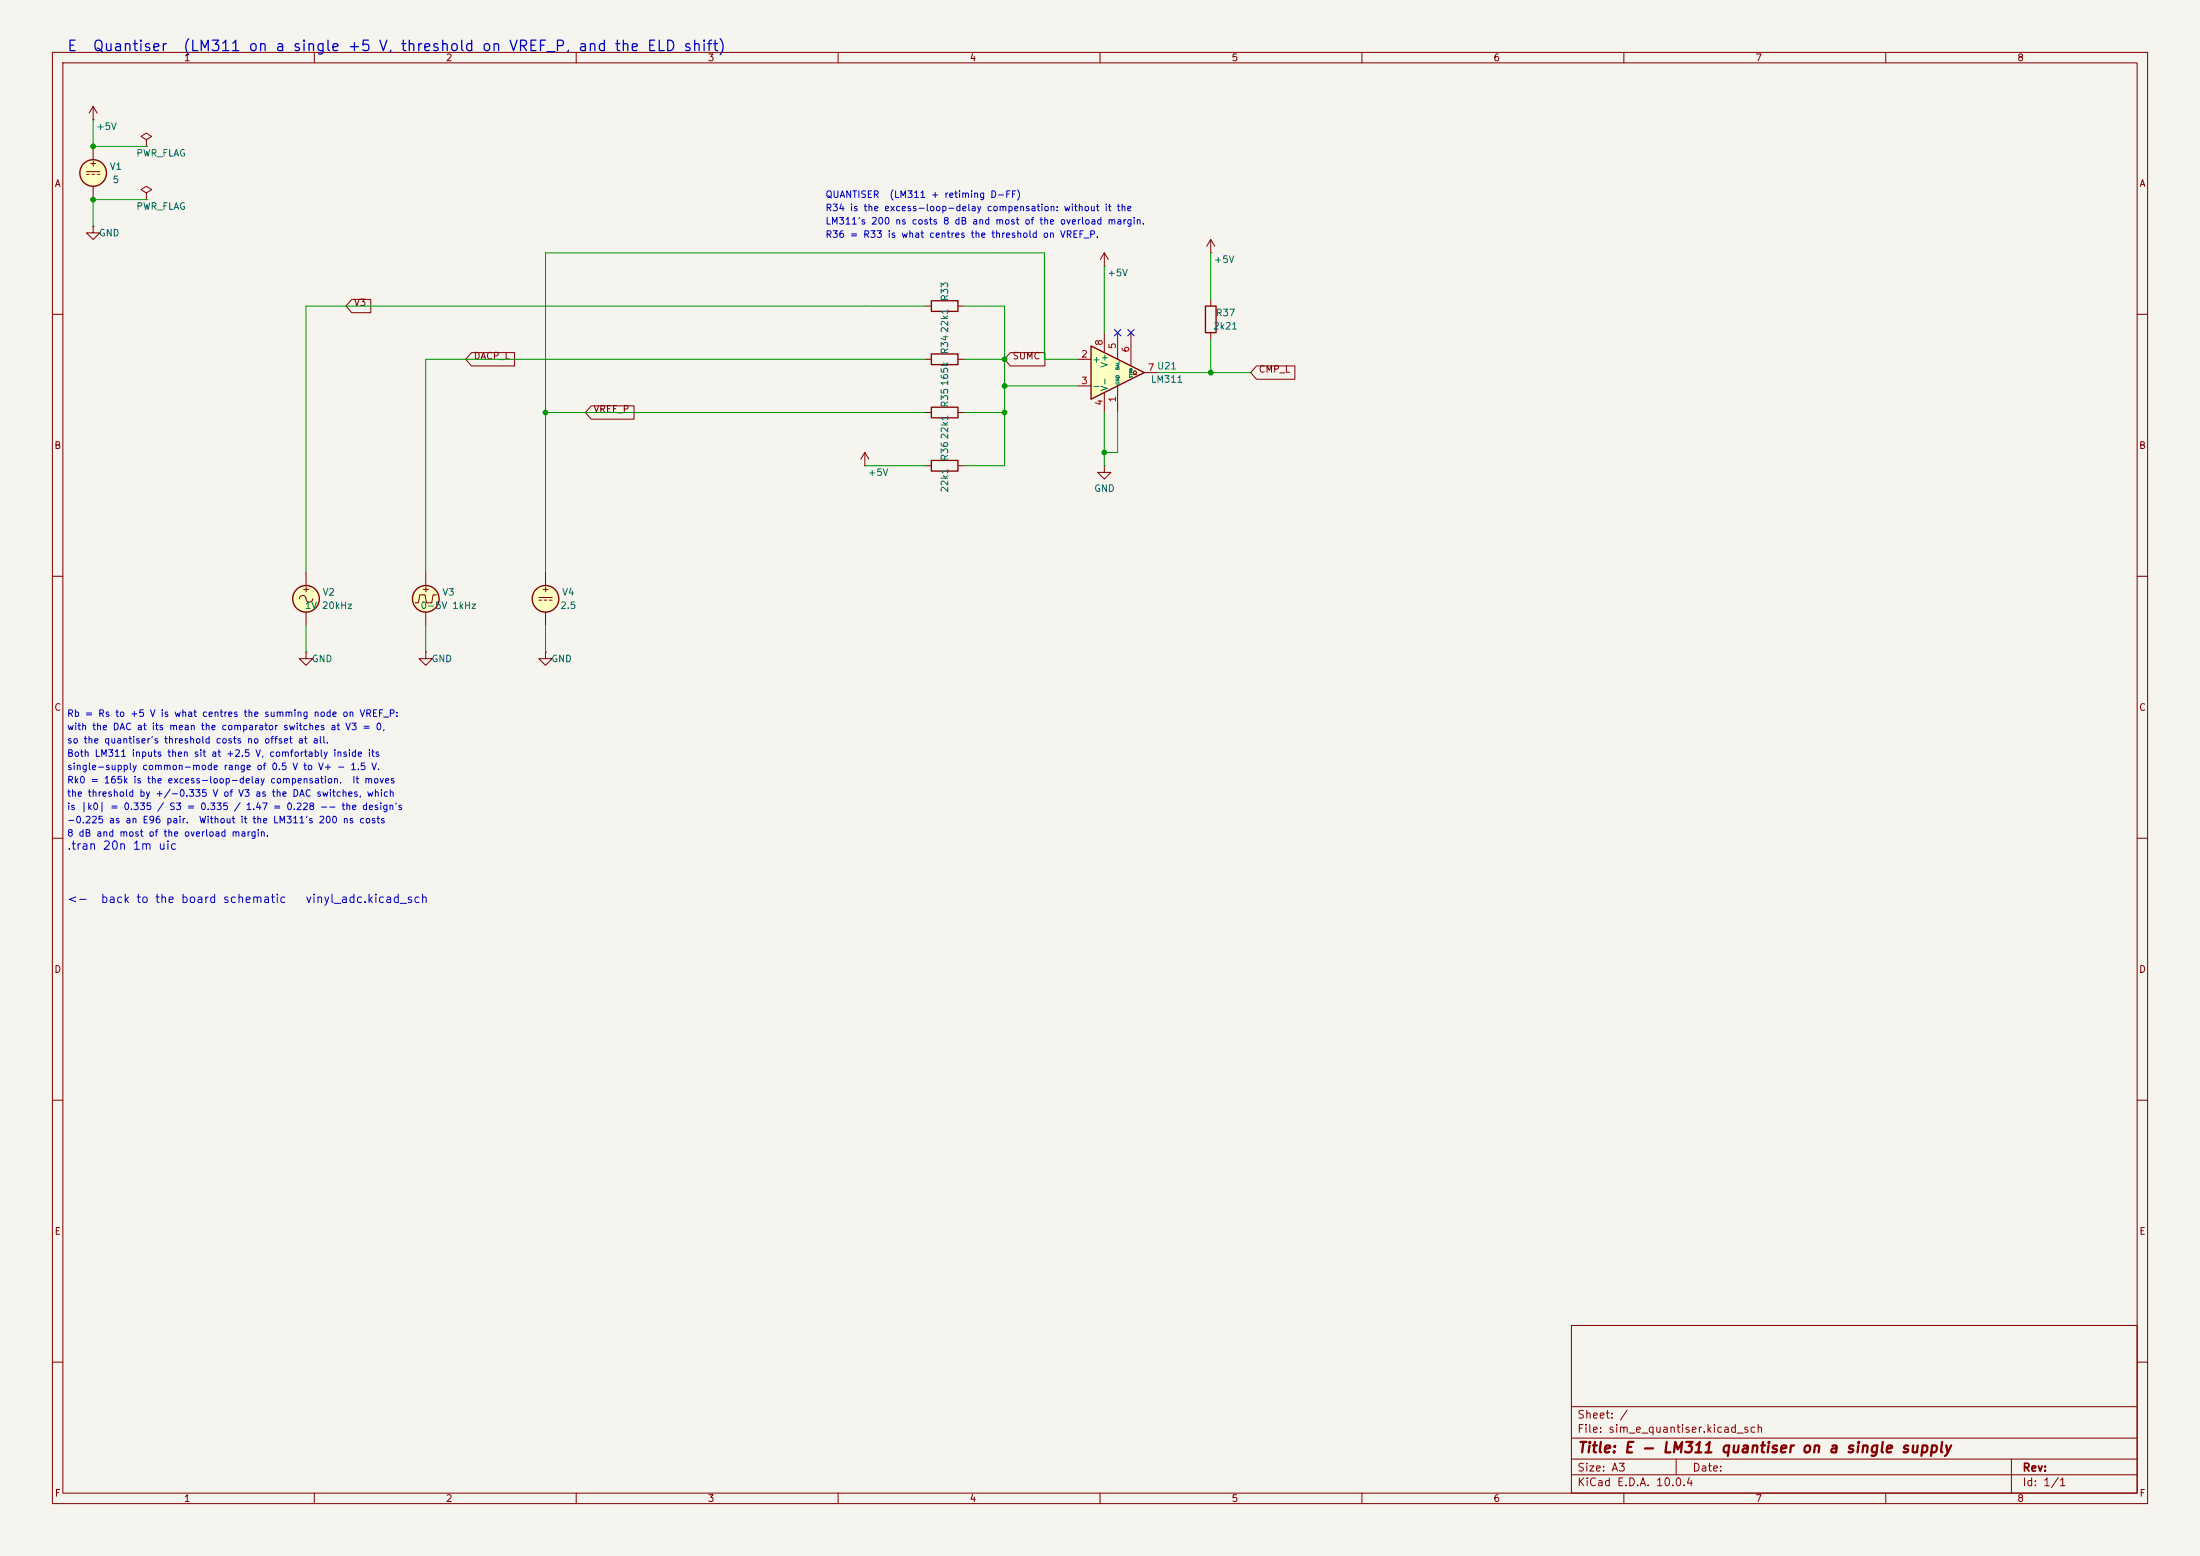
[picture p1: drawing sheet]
(kicad_sch
 (version 20260306)
 (generator "eeschema")
 (generator_version "10.0")
 (paper "A3")
 (title_block
  (title "E - LM311 quantiser on a single supply"))
 (lib_symbols
  (symbol "Simulation_SPICE:VDC" (pin_numbers (hide yes)) (pin_names (offset 0.0254)) (exclude_from_sim no) (in_bom yes) (on_board yes) (in_pos_files yes) (duplicate_pin_numbers_are_jumpers no) (property "Reference" "V" (at 2.54 2.54 0) (show_name no) (do_not_autoplace no) (effects (font (size 1.27 1.27)) (justify left))) (property "Value" "1" (at 2.54 0 0) (show_name no) (do_not_autoplace no) (effects (font (size 1.27 1.27)) (justify left))) (property "Footprint" "" (at 0 0 0) (show_name no) (do_not_autoplace no) (hide yes) (effects (font (size 1.27 1.27)))) (property "Datasheet" "https://ngspice.sourceforge.io/docs/ngspice-html-manual/manual.xhtml#sec_Independent_Sources_for" (at 0 0 0) (show_name no) (do_not_autoplace no) (hide yes) (effects (font (size 1.27 1.27)))) (property "Description" "Voltage source, DC" (at 0 0 0) (show_name no) (do_not_autoplace no) (hide yes) (effects (font (size 1.27 1.27)))) (property "Sim.Pins" "1=+ 2=-" (at 0 0 0) (show_name no) (do_not_autoplace no) (hide yes) (effects (font (size 1.27 1.27)))) (property "Sim.Type" "DC" (at 0 0 0) (show_name no) (do_not_autoplace no) (hide yes) (effects (font (size 1.27 1.27)))) (property "Sim.Device" "V" (at 0 0 0) (show_name no) (do_not_autoplace no) (hide yes) (effects (font (size 1.27 1.27)) (justify left))) (property "ki_keywords" "simulation" (at 0 0 0) (show_name no) (do_not_autoplace no) (hide yes) (effects (font (size 1.27 1.27)))) (symbol "VDC_0_0" (polyline (pts (xy -1.27 0.254) (xy 1.27 0.254)) (stroke (width 0) (type default)) (fill (type none))) (polyline (pts (xy -0.762 -0.254) (xy -1.27 -0.254)) (stroke (width 0) (type default)) (fill (type none))) (polyline (pts (xy 0.254 -0.254) (xy -0.254 -0.254)) (stroke (width 0) (type default)) (fill (type none))) (polyline (pts (xy 1.27 -0.254) (xy 0.762 -0.254)) (stroke (width 0) (type default)) (fill (type none))) (text "+" (at 0 1.905 0) (effects (font (size 1.27 1.27))))) (symbol "VDC_0_1" (circle (center 0 0) (radius 2.54) (stroke (width 0.254) (type default)) (fill (type background)))) (symbol "VDC_1_1" (pin passive line (at 0 5.08 270) (length 2.54) (name "" (effects (font (size 1.27 1.27)))) (number "1" (effects (font (size 1.27 1.27))))) (pin passive line (at 0 -5.08 90) (length 2.54) (name "" (effects (font (size 1.27 1.27)))) (number "2" (effects (font (size 1.27 1.27)))))) (embedded_fonts no))
  (symbol "power:+5V" (power global) (pin_numbers (hide yes)) (pin_names (offset 0) (hide yes)) (exclude_from_sim no) (in_bom yes) (on_board yes) (in_pos_files yes) (duplicate_pin_numbers_are_jumpers no) (property "Reference" "#PWR" (at 0 -3.81 0) (show_name no) (do_not_autoplace no) (hide yes) (effects (font (size 1.27 1.27)))) (property "Value" "+5V" (at 0 3.556 0) (show_name no) (do_not_autoplace no) (effects (font (size 1.27 1.27)))) (property "Footprint" "" (at 0 0 0) (show_name no) (do_not_autoplace no) (hide yes) (effects (font (size 1.27 1.27)))) (property "Datasheet" "" (at 0 0 0) (show_name no) (do_not_autoplace no) (hide yes) (effects (font (size 1.27 1.27)))) (property "Description" "Power symbol creates a global label with name \"+5V\"" (at 0 0 0) (show_name no) (do_not_autoplace no) (hide yes) (effects (font (size 1.27 1.27)))) (property "ki_keywords" "global power" (at 0 0 0) (show_name no) (do_not_autoplace no) (hide yes) (effects (font (size 1.27 1.27)))) (symbol "+5V_0_1" (polyline (pts (xy -0.762 1.27) (xy 0 2.54)) (stroke (width 0) (type default)) (fill (type none))) (polyline (pts (xy 0 2.54) (xy 0.762 1.27)) (stroke (width 0) (type default)) (fill (type none))) (polyline (pts (xy 0 0) (xy 0 2.54)) (stroke (width 0) (type default)) (fill (type none)))) (symbol "+5V_1_1" (pin power_in line (at 0 0 90) (length 0) (name "" (effects (font (size 1.27 1.27)))) (number "1" (effects (font (size 1.27 1.27)))))) (embedded_fonts no))
  (symbol "power:GND" (power global) (pin_numbers (hide yes)) (pin_names (offset 0) (hide yes)) (exclude_from_sim no) (in_bom yes) (on_board yes) (in_pos_files yes) (duplicate_pin_numbers_are_jumpers no) (property "Reference" "#PWR" (at 0 -6.35 0) (show_name no) (do_not_autoplace no) (hide yes) (effects (font (size 1.27 1.27)))) (property "Value" "GND" (at 0 -3.81 0) (show_name no) (do_not_autoplace no) (effects (font (size 1.27 1.27)))) (property "Footprint" "" (at 0 0 0) (show_name no) (do_not_autoplace no) (hide yes) (effects (font (size 1.27 1.27)))) (property "Datasheet" "" (at 0 0 0) (show_name no) (do_not_autoplace no) (hide yes) (effects (font (size 1.27 1.27)))) (property "Description" "Power symbol creates a global label with name \"GND\" , ground" (at 0 0 0) (show_name no) (do_not_autoplace no) (hide yes) (effects (font (size 1.27 1.27)))) (property "ki_keywords" "global power" (at 0 0 0) (show_name no) (do_not_autoplace no) (hide yes) (effects (font (size 1.27 1.27)))) (symbol "GND_0_1" (polyline (pts (xy 0 0) (xy 0 -1.27) (xy 1.27 -1.27) (xy 0 -2.54) (xy -1.27 -1.27) (xy 0 -1.27)) (stroke (width 0) (type default)) (fill (type none)))) (symbol "GND_1_1" (pin power_in line (at 0 0 270) (length 0) (name "" (effects (font (size 1.27 1.27)))) (number "1" (effects (font (size 1.27 1.27)))))) (embedded_fonts no))
  (symbol "power:PWR_FLAG" (power global) (pin_numbers (hide yes)) (pin_names (offset 0) (hide yes)) (exclude_from_sim no) (in_bom yes) (on_board yes) (in_pos_files yes) (duplicate_pin_numbers_are_jumpers no) (property "Reference" "#FLG" (at 0 1.905 0) (show_name no) (do_not_autoplace no) (hide yes) (effects (font (size 1.27 1.27)))) (property "Value" "PWR_FLAG" (at 0 3.81 0) (show_name no) (do_not_autoplace no) (effects (font (size 1.27 1.27)))) (property "Footprint" "" (at 0 0 0) (show_name no) (do_not_autoplace no) (hide yes) (effects (font (size 1.27 1.27)))) (property "Datasheet" "" (at 0 0 0) (show_name no) (do_not_autoplace no) (hide yes) (effects (font (size 1.27 1.27)))) (property "Description" "Special symbol for telling ERC where power comes from" (at 0 0 0) (show_name no) (do_not_autoplace no) (hide yes) (effects (font (size 1.27 1.27)))) (property "ki_keywords" "flag power" (at 0 0 0) (show_name no) (do_not_autoplace no) (hide yes) (effects (font (size 1.27 1.27)))) (symbol "PWR_FLAG_0_0" (pin power_out line (at 0 0 90) (length 0) (name "" (effects (font (size 1.27 1.27)))) (number "1" (effects (font (size 1.27 1.27)))))) (symbol "PWR_FLAG_0_1" (polyline (pts (xy 0 0) (xy 0 1.27) (xy -1.016 1.905) (xy 0 2.54) (xy 1.016 1.905) (xy 0 1.27)) (stroke (width 0) (type default)) (fill (type none)))) (embedded_fonts no))
  (symbol "Comparator:LM311" (pin_names (offset 0.127)) (exclude_from_sim no) (in_bom yes) (on_board yes) (in_pos_files yes) (duplicate_pin_numbers_are_jumpers no) (property "Reference" "U" (at 3.81 6.35 0) (show_name no) (do_not_autoplace no) (effects (font (size 1.27 1.27)) (justify left))) (property "Value" "LM311" (at 3.81 3.81 0) (show_name no) (do_not_autoplace no) (effects (font (size 1.27 1.27)) (justify left))) (property "Footprint" "" (at 0 0 0) (show_name no) (do_not_autoplace no) (hide yes) (effects (font (size 1.27 1.27)))) (property "Datasheet" "https://www.st.com/resource/en/datasheet/lm311.pdf" (at 0 0 0) (show_name no) (do_not_autoplace no) (hide yes) (effects (font (size 1.27 1.27)))) (property "Description" "Voltage Comparator, DIP-8/SOIC-8" (at 0 0 0) (show_name no) (do_not_autoplace no) (hide yes) (effects (font (size 1.27 1.27)))) (property "ki_keywords" "cmp open collector" (at 0 0 0) (show_name no) (do_not_autoplace no) (hide yes) (effects (font (size 1.27 1.27)))) (property "ki_fp_filters" "SOIC*3.9x4.9mm*P1.27mm* DIP*W7.62mm*" (at 0 0 0) (show_name no) (do_not_autoplace no) (hide yes) (effects (font (size 1.27 1.27)))) (symbol "LM311_0_1" (polyline (pts (xy 3.683 -0.381) (xy 3.302 -0.381) (xy 3.683 0) (xy 3.302 0.381) (xy 2.921 0) (xy 3.302 -0.381) (xy 2.921 -0.381)) (stroke (width 0.127) (type default)) (fill (type none))) (polyline (pts (xy 5.08 0) (xy -5.08 5.08) (xy -5.08 -5.08) (xy 5.08 0)) (stroke (width 0.254) (type default)) (fill (type background)))) (symbol "LM311_1_1" (pin passive line (at 0 -7.62 90) (length 5.08) (name "GND" (effects (font (size 0.635 0.635)))) (number "1" (effects (font (size 1.27 1.27))))) (pin input line (at -7.62 2.54 0) (length 2.54) (name "+" (effects (font (size 1.27 1.27)))) (number "2" (effects (font (size 1.27 1.27))))) (pin input line (at -7.62 -2.54 0) (length 2.54) (name "-" (effects (font (size 1.27 1.27)))) (number "3" (effects (font (size 1.27 1.27))))) (pin power_in line (at -2.54 -7.62 90) (length 3.81) (name "V-" (effects (font (size 1.27 1.27)))) (number "4" (effects (font (size 1.27 1.27))))) (pin input line (at 0 7.62 270) (length 5.08) (name "BAL" (effects (font (size 0.635 0.635)))) (number "5" (effects (font (size 1.27 1.27))))) (pin input line (at 2.54 7.62 270) (length 6.35) (name "STRB" (effects (font (size 0.508 0.508)))) (number "6" (effects (font (size 1.27 1.27))))) (pin open_collector line (at 7.62 0 180) (length 2.54) (name "" (effects (font (size 1.27 1.27)))) (number "7" (effects (font (size 1.27 1.27))))) (pin power_in line (at -2.54 7.62 270) (length 3.81) (name "V+" (effects (font (size 1.27 1.27)))) (number "8" (effects (font (size 1.27 1.27)))))) (embedded_fonts no))
  (symbol "Device:R" (pin_numbers (hide yes)) (pin_names (offset 0)) (exclude_from_sim no) (in_bom yes) (on_board yes) (in_pos_files yes) (duplicate_pin_numbers_are_jumpers no) (property "Reference" "R" (at 2.032 0 90) (show_name no) (do_not_autoplace no) (effects (font (size 1.27 1.27)))) (property "Value" "R" (at 0 0 90) (show_name no) (do_not_autoplace no) (effects (font (size 1.27 1.27)))) (property "Footprint" "" (at -1.778 0 90) (show_name no) (do_not_autoplace no) (hide yes) (effects (font (size 1.27 1.27)))) (property "Datasheet" "" (at 0 0 0) (show_name no) (do_not_autoplace no) (hide yes) (effects (font (size 1.27 1.27)))) (property "Description" "Resistor" (at 0 0 0) (show_name no) (do_not_autoplace no) (hide yes) (effects (font (size 1.27 1.27)))) (property "ki_keywords" "R res resistor" (at 0 0 0) (show_name no) (do_not_autoplace no) (hide yes) (effects (font (size 1.27 1.27)))) (property "ki_fp_filters" "R_*" (at 0 0 0) (show_name no) (do_not_autoplace no) (hide yes) (effects (font (size 1.27 1.27)))) (symbol "R_0_1" (rectangle (start -1.016 -2.54) (end 1.016 2.54) (stroke (width 0.254) (type default)) (fill (type none)))) (symbol "R_1_1" (pin passive line (at 0 3.81 270) (length 1.27) (name "" (effects (font (size 1.27 1.27)))) (number "1" (effects (font (size 1.27 1.27))))) (pin passive line (at 0 -3.81 90) (length 1.27) (name "" (effects (font (size 1.27 1.27)))) (number "2" (effects (font (size 1.27 1.27)))))) (embedded_fonts no))
  (symbol "Simulation_SPICE:VSIN" (pin_numbers (hide yes)) (pin_names (offset 0.0254)) (exclude_from_sim no) (in_bom yes) (on_board yes) (in_pos_files yes) (duplicate_pin_numbers_are_jumpers no) (property "Reference" "V" (at 2.54 2.54 0) (show_name no) (do_not_autoplace no) (effects (font (size 1.27 1.27)) (justify left))) (property "Value" "VSIN" (at 2.54 0 0) (show_name no) (do_not_autoplace no) (effects (font (size 1.27 1.27)) (justify left))) (property "Footprint" "" (at 0 0 0) (show_name no) (do_not_autoplace no) (hide yes) (effects (font (size 1.27 1.27)))) (property "Datasheet" "https://ngspice.sourceforge.io/docs/ngspice-html-manual/manual.xhtml#sec_Independent_Sources_for" (at 0 0 0) (show_name no) (do_not_autoplace no) (hide yes) (effects (font (size 1.27 1.27)))) (property "Description" "Voltage source, sinusoidal" (at 0 0 0) (show_name no) (do_not_autoplace no) (hide yes) (effects (font (size 1.27 1.27)))) (property "Sim.Pins" "1=+ 2=-" (at 0 0 0) (show_name no) (do_not_autoplace no) (hide yes) (effects (font (size 1.27 1.27)))) (property "Sim.Params" "dc=0 ampl=1 f=1k ac=1" (at 2.54 -2.54 0) (show_name no) (do_not_autoplace no) (effects (font (size 1.27 1.27)) (justify left))) (property "Sim.Type" "SIN" (at 0 0 0) (show_name no) (do_not_autoplace no) (hide yes) (effects (font (size 1.27 1.27)))) (property "Sim.Device" "V" (at 0 0 0) (show_name no) (do_not_autoplace no) (hide yes) (effects (font (size 1.27 1.27)) (justify left))) (property "ki_keywords" "simulation ac vac" (at 0 0 0) (show_name no) (do_not_autoplace no) (hide yes) (effects (font (size 1.27 1.27)))) (symbol "VSIN_0_0" (arc (start -1.27 0) (mid -0.635 0.6323) (end 0 0) (stroke (width 0) (type default)) (fill (type none))) (arc (start 1.27 0) (mid 0.635 -0.6323) (end 0 0) (stroke (width 0) (type default)) (fill (type none))) (text "+" (at 0 1.905 0) (effects (font (size 1.27 1.27))))) (symbol "VSIN_0_1" (circle (center 0 0) (radius 2.54) (stroke (width 0.254) (type default)) (fill (type background)))) (symbol "VSIN_1_1" (pin passive line (at 0 5.08 270) (length 2.54) (name "" (effects (font (size 1.27 1.27)))) (number "1" (effects (font (size 1.27 1.27))))) (pin passive line (at 0 -5.08 90) (length 2.54) (name "" (effects (font (size 1.27 1.27)))) (number "2" (effects (font (size 1.27 1.27)))))) (embedded_fonts no))
  (symbol "Simulation_SPICE:VPULSE" (pin_numbers (hide yes)) (pin_names (offset 0.0254)) (exclude_from_sim no) (in_bom yes) (on_board yes) (in_pos_files yes) (duplicate_pin_numbers_are_jumpers no) (property "Reference" "V" (at 2.54 2.54 0) (show_name no) (do_not_autoplace no) (effects (font (size 1.27 1.27)) (justify left))) (property "Value" "VPULSE" (at 2.54 0 0) (show_name no) (do_not_autoplace no) (effects (font (size 1.27 1.27)) (justify left))) (property "Footprint" "" (at 0 0 0) (show_name no) (do_not_autoplace no) (hide yes) (effects (font (size 1.27 1.27)))) (property "Datasheet" "https://ngspice.sourceforge.io/docs/ngspice-html-manual/manual.xhtml#sec_Independent_Sources_for" (at 0 0 0) (show_name no) (do_not_autoplace no) (hide yes) (effects (font (size 1.27 1.27)))) (property "Description" "Voltage source, pulse" (at 0 0 0) (show_name no) (do_not_autoplace no) (hide yes) (effects (font (size 1.27 1.27)))) (property "Sim.Pins" "1=+ 2=-" (at 0 0 0) (show_name no) (do_not_autoplace no) (hide yes) (effects (font (size 1.27 1.27)))) (property "Sim.Type" "PULSE" (at 0 0 0) (show_name no) (do_not_autoplace no) (hide yes) (effects (font (size 1.27 1.27)))) (property "Sim.Device" "V" (at 0 0 0) (show_name no) (do_not_autoplace no) (hide yes) (effects (font (size 1.27 1.27)) (justify left))) (property "Sim.Params" "y1=0 y2=1 td=2n tr=2n tf=2n tw=50n per=100n" (at 2.54 -2.54 0) (show_name no) (do_not_autoplace no) (effects (font (size 1.27 1.27)) (justify left))) (property "ki_keywords" "simulation" (at 0 0 0) (show_name no) (do_not_autoplace no) (hide yes) (effects (font (size 1.27 1.27)))) (symbol "VPULSE_0_0" (polyline (pts (xy -2.032 -0.762) (xy -1.397 -0.762) (xy -1.143 0.762) (xy -0.127 0.762) (xy 0.127 -0.762) (xy 1.143 -0.762) (xy 1.397 0.762) (xy 2.032 0.762)) (stroke (width 0) (type default)) (fill (type none))) (text "+" (at 0 1.905 0) (effects (font (size 1.27 1.27))))) (symbol "VPULSE_0_1" (circle (center 0 0) (radius 2.54) (stroke (width 0.254) (type default)) (fill (type background)))) (symbol "VPULSE_1_1" (pin passive line (at 0 5.08 270) (length 2.54) (name "" (effects (font (size 1.27 1.27)))) (number "1" (effects (font (size 1.27 1.27))))) (pin passive line (at 0 -5.08 90) (length 2.54) (name "" (effects (font (size 1.27 1.27)))) (number "2" (effects (font (size 1.27 1.27)))))) (embedded_fonts no)))
 (wire
  (pts (xy 17.78 27.94) (xy 17.78 22.86))
  (stroke (width 0) (type default)))
 (wire
  (pts (xy 17.78 38.1) (xy 17.78 43.18))
  (stroke (width 0) (type default)))
 (wire
  (pts (xy 17.78 27.94) (xy 27.94 27.94))
  (stroke (width 0) (type default)))
 (wire
  (pts (xy 17.78 38.1) (xy 27.94 38.1))
  (stroke (width 0) (type default)))
 (wire
  (pts (xy 165.1 58.42) (xy 176.53 58.42))
  (stroke (width 0) (type default)))
 (wire
  (pts (xy 184.15 58.42) (xy 191.77 58.42))
  (stroke (width 0) (type default)))
 (wire
  (pts (xy 165.1 68.58) (xy 176.53 68.58))
  (stroke (width 0) (type default)))
 (wire
  (pts (xy 184.15 68.58) (xy 191.77 68.58))
  (stroke (width 0) (type default)))
 (wire
  (pts (xy 165.1 78.74) (xy 176.53 78.74))
  (stroke (width 0) (type default)))
 (wire
  (pts (xy 184.15 78.74) (xy 191.77 78.74))
  (stroke (width 0) (type default)))
 (wire
  (pts (xy 165.1 88.9) (xy 176.53 88.9))
  (stroke (width 0) (type default)))
 (wire
  (pts (xy 184.15 88.9) (xy 191.77 88.9))
  (stroke (width 0) (type default)))
 (wire
  (pts (xy 191.77 58.42) (xy 191.77 68.58))
  (stroke (width 0) (type default)))
 (wire
  (pts (xy 191.77 68.58) (xy 191.77 73.66))
  (stroke (width 0) (type default)))
 (wire
  (pts (xy 191.77 73.66) (xy 191.77 78.74))
  (stroke (width 0) (type default)))
 (wire
  (pts (xy 191.77 78.74) (xy 191.77 88.9))
  (stroke (width 0) (type default)))
 (wire
  (pts (xy 191.77 73.66) (xy 205.74 73.66))
  (stroke (width 0) (type default)))
 (wire
  (pts (xy 205.74 68.58) (xy 199.39 68.58))
  (stroke (width 0) (type default)))
 (wire
  (pts (xy 199.39 68.58) (xy 199.39 48.26))
  (stroke (width 0) (type default)))
 (wire
  (pts (xy 199.39 48.26) (xy 190.5 48.26))
  (stroke (width 0) (type default)))
 (wire
  (pts (xy 210.82 63.5) (xy 210.82 55.88))
  (stroke (width 0) (type default)))
 (wire
  (pts (xy 210.82 55.88) (xy 210.82 50.8))
  (stroke (width 0) (type default)))
 (wire
  (pts (xy 213.36 78.74) (xy 213.36 86.36))
  (stroke (width 0) (type default)))
 (wire
  (pts (xy 210.82 78.74) (xy 210.82 86.36))
  (stroke (width 0) (type default)))
 (wire
  (pts (xy 213.36 86.36) (xy 210.82 86.36))
  (stroke (width 0) (type default)))
 (wire
  (pts (xy 210.82 86.36) (xy 210.82 88.9))
  (stroke (width 0) (type default)))
 (wire
  (pts (xy 220.98 71.12) (xy 231.14 71.12))
  (stroke (width 0) (type default)))
 (wire
  (pts (xy 231.14 71.12) (xy 231.14 64.77))
  (stroke (width 0) (type default)))
 (wire
  (pts (xy 231.14 57.15) (xy 231.14 53.34))
  (stroke (width 0) (type default)))
 (wire
  (pts (xy 231.14 53.34) (xy 231.14 48.26))
  (stroke (width 0) (type default)))
 (wire
  (pts (xy 231.14 71.12) (xy 238.76 71.12))
  (stroke (width 0) (type default)))
 (wire
  (pts (xy 58.42 119.38) (xy 58.42 124.46))
  (stroke (width 0) (type default)))
 (wire
  (pts (xy 81.28 119.38) (xy 81.28 124.46))
  (stroke (width 0) (type default)))
 (wire
  (pts (xy 104.14 119.38) (xy 104.14 124.46))
  (stroke (width 0) (type default)))
 (wire
  (pts (xy 58.42 109.22) (xy 58.42 58.42))
  (stroke (width 0) (type default)))
 (wire
  (pts (xy 58.42 58.42) (xy 165.1 58.42))
  (stroke (width 0) (type default)))
 (wire
  (pts (xy 81.28 109.22) (xy 81.28 68.58))
  (stroke (width 0) (type default)))
 (wire
  (pts (xy 81.28 68.58) (xy 165.1 68.58))
  (stroke (width 0) (type default)))
 (wire
  (pts (xy 104.14 109.22) (xy 104.14 78.74))
  (stroke (width 0) (type default)))
 (wire
  (pts (xy 104.14 78.74) (xy 165.1 78.74))
  (stroke (width 0) (type default)))
 (wire
  (pts (xy 104.14 78.74) (xy 104.14 48.26))
  (stroke (width 0) (type default)))
 (wire
  (pts (xy 104.14 48.26) (xy 190.5 48.26))
  (stroke (width 0) (type default)))
 (junction
  (at 17.78 27.94)
  (diameter 0)
  (color 0 0 0 0))
 (junction
  (at 17.78 38.1)
  (diameter 0)
  (color 0 0 0 0))
 (junction
  (at 104.14 78.74)
  (diameter 0)
  (color 0 0 0 0))
 (junction
  (at 191.77 68.58)
  (diameter 0)
  (color 0 0 0 0))
 (junction
  (at 191.77 73.66)
  (diameter 0)
  (color 0 0 0 0))
 (junction
  (at 191.77 78.74)
  (diameter 0)
  (color 0 0 0 0))
 (junction
  (at 210.82 86.36)
  (diameter 0)
  (color 0 0 0 0))
 (junction
  (at 231.14 71.12)
  (diameter 0)
  (color 0 0 0 0))
 (no_connect
  (at 213.36 63.5))
 (no_connect
  (at 215.9 63.5))
 (global_label "CMP_L"
  (shape input)
  (at 238.76 71.12 0)
  (effects (font (size 1.27 1.27)) (justify left bottom)))
 (global_label "V3"
  (shape input)
  (at 66.04 58.42 0)
  (effects (font (size 1.27 1.27)) (justify left bottom)))
 (global_label "DACP_L"
  (shape input)
  (at 88.9 68.58 0)
  (effects (font (size 1.27 1.27)) (justify left bottom)))
 (global_label "VREF_P"
  (shape input)
  (at 111.76 78.74 0)
  (effects (font (size 1.27 1.27)) (justify left bottom)))
 (global_label "SUMC"
  (shape input)
  (at 191.77 68.58 0)
  (effects (font (size 1.27 1.27)) (justify left bottom)))
 (text "E  Quantiser  (LM311 on a single +5 V, threshold on VREF_P, and the ELD shift)"
  (at 12.7 10.16 0)
  (effects (font (size 2.0 2.0)) (justify left bottom)))
 (text "QUANTISER  (LM311 + retiming D-FF)"
  (at 157.48 38.1 0)
  (effects (font (size 1.27 1.27)) (justify left bottom)))
 (text "R34 is the excess-loop-delay compensation: without it the"
  (at 157.48 40.64 0)
  (effects (font (size 1.27 1.27)) (justify left bottom)))
 (text "LM311's 200 ns costs 8 dB and most of the overload margin."
  (at 157.48 43.18 0)
  (effects (font (size 1.27 1.27)) (justify left bottom)))
 (text "R36 = R33 is what centres the threshold on VREF_P."
  (at 157.48 45.72 0)
  (effects (font (size 1.27 1.27)) (justify left bottom)))
 (text "Rb = Rs to +5 V is what centres the summing node on VREF_P:"
  (at 12.7 137.16 0)
  (effects (font (size 1.27 1.27)) (justify left bottom)))
 (text "with the DAC at its mean the comparator switches at V3 = 0,"
  (at 12.7 139.7 0)
  (effects (font (size 1.27 1.27)) (justify left bottom)))
 (text "so the quantiser's threshold costs no offset at all."
  (at 12.7 142.24 0)
  (effects (font (size 1.27 1.27)) (justify left bottom)))
 (text "Both LM311 inputs then sit at +2.5 V, comfortably inside its"
  (at 12.7 144.78 0)
  (effects (font (size 1.27 1.27)) (justify left bottom)))
 (text "single-supply common-mode range of 0.5 V to V+ - 1.5 V."
  (at 12.7 147.32 0)
  (effects (font (size 1.27 1.27)) (justify left bottom)))
 (text "Rk0 = 165k is the excess-loop-delay compensation.  It moves"
  (at 12.7 149.86 0)
  (effects (font (size 1.27 1.27)) (justify left bottom)))
 (text "the threshold by +/-0.335 V of V3 as the DAC switches, which"
  (at 12.7 152.4 0)
  (effects (font (size 1.27 1.27)) (justify left bottom)))
 (text "is |k0| = 0.335 / S3 = 0.335 / 1.47 = 0.228 -- the design's"
  (at 12.7 154.94 0)
  (effects (font (size 1.27 1.27)) (justify left bottom)))
 (text "-0.225 as an E96 pair.  Without it the LM311's 200 ns costs"
  (at 12.7 157.48 0)
  (effects (font (size 1.27 1.27)) (justify left bottom)))
 (text "8 dB and most of the overload margin."
  (at 12.7 160.02 0)
  (effects (font (size 1.27 1.27)) (justify left bottom)))
 (text ".tran 20n 1m uic"
  (at 12.7 162.56 0)
  (effects (font (size 1.6 1.6)) (justify left bottom)))
 (text "<-  back to the board schematic   vinyl_adc.kicad_sch"
  (at 12.7 172.72 0)
  (effects (font (size 1.6 1.6)) (justify left bottom)
  
   (href "file:../vinyl_adc.kicad_sch")))
 (symbol
  (lib_id "Simulation_SPICE:VDC")
  (at 17.78 33.02 0)
  (unit 1)
  (body_style 1)
  (exclude_from_sim no)
  (in_bom yes)
  (on_board yes)
  (in_pos_files yes)
  (dnp no)
  (property "Reference" "V1" (at 22.098 31.75 0) (show_name no) (do_not_autoplace no) (effects (font (size 1.27 1.27))))
  (property "Value" "5" (at 22.098 34.29 0) (show_name no) (do_not_autoplace no) (effects (font (size 1.27 1.27))))
  (property "Footprint" "" (at 17.78 33.02 0) (hide yes) (show_name no) (do_not_autoplace no) (effects (font (size 1.27 1.27))))
  (property "Datasheet" "" (at 17.78 33.02 0) (hide yes) (show_name no) (do_not_autoplace no) (effects (font (size 1.27 1.27))))
  (property "Sim.Device" "V" (at 0 0 0) (hide yes) (show_name no) (do_not_autoplace no) (effects (font (size 1.27 1.27))))
  (property "Sim.Type" "DC" (at 0 0 0) (hide yes) (show_name no) (do_not_autoplace no) (effects (font (size 1.27 1.27))))
  (property "Sim.Pins" "1=+ 2=-" (at 0 0 0) (hide yes) (show_name no) (do_not_autoplace no) (effects (font (size 1.27 1.27))))
  (property "Sim.Params" "dc=5" (at 0 0 0) (hide yes) (show_name no) (do_not_autoplace no) (effects (font (size 1.27 1.27)))))
 (symbol
  (lib_id "power:+5V")
  (at 17.78 22.86 0)
  (unit 1)
  (body_style 1)
  (exclude_from_sim no)
  (in_bom no)
  (on_board no)
  (in_pos_files no)
  (dnp no)
  (property "Reference" "#PWR001" (at 20.32 21.59 0) (hide yes) (show_name no) (do_not_autoplace no) (effects (font (size 1.27 1.27))))
  (property "Value" "+5V" (at 20.32 24.13 0) (show_name no) (do_not_autoplace no) (effects (font (size 1.27 1.27))))
  (property "Footprint" "" (at 17.78 22.86 0) (hide yes) (show_name no) (do_not_autoplace no) (effects (font (size 1.27 1.27))))
  (property "Datasheet" "" (at 17.78 22.86 0) (hide yes) (show_name no) (do_not_autoplace no) (effects (font (size 1.27 1.27)))))
 (symbol
  (lib_id "power:GND")
  (at 17.78 43.18 0)
  (unit 1)
  (body_style 1)
  (exclude_from_sim no)
  (in_bom no)
  (on_board no)
  (in_pos_files no)
  (dnp no)
  (property "Reference" "#PWR002" (at 20.828 41.91 0) (hide yes) (show_name no) (do_not_autoplace no) (effects (font (size 1.27 1.27))))
  (property "Value" "GND" (at 20.828 44.45 0) (show_name no) (do_not_autoplace no) (effects (font (size 1.27 1.27))))
  (property "Footprint" "" (at 17.78 43.18 0) (hide yes) (show_name no) (do_not_autoplace no) (effects (font (size 1.27 1.27))))
  (property "Datasheet" "" (at 17.78 43.18 0) (hide yes) (show_name no) (do_not_autoplace no) (effects (font (size 1.27 1.27)))))
 (symbol
  (lib_id "power:PWR_FLAG")
  (at 27.94 27.94 0)
  (unit 1)
  (body_style 1)
  (exclude_from_sim no)
  (in_bom no)
  (on_board no)
  (in_pos_files no)
  (dnp no)
  (property "Reference" "#PWR003" (at 30.734 26.67 0) (hide yes) (show_name no) (do_not_autoplace no) (effects (font (size 1.27 1.27))))
  (property "Value" "PWR_FLAG" (at 30.734 29.21 0) (show_name no) (do_not_autoplace no) (effects (font (size 1.27 1.27))))
  (property "Footprint" "" (at 27.94 27.94 0) (hide yes) (show_name no) (do_not_autoplace no) (effects (font (size 1.27 1.27))))
  (property "Datasheet" "" (at 27.94 27.94 0) (hide yes) (show_name no) (do_not_autoplace no) (effects (font (size 1.27 1.27)))))
 (symbol
  (lib_id "power:PWR_FLAG")
  (at 27.94 38.1 0)
  (unit 1)
  (body_style 1)
  (exclude_from_sim no)
  (in_bom no)
  (on_board no)
  (in_pos_files no)
  (dnp no)
  (property "Reference" "#PWR004" (at 30.734 36.83 0) (hide yes) (show_name no) (do_not_autoplace no) (effects (font (size 1.27 1.27))))
  (property "Value" "PWR_FLAG" (at 30.734 39.37 0) (show_name no) (do_not_autoplace no) (effects (font (size 1.27 1.27))))
  (property "Footprint" "" (at 27.94 38.1 0) (hide yes) (show_name no) (do_not_autoplace no) (effects (font (size 1.27 1.27))))
  (property "Datasheet" "" (at 27.94 38.1 0) (hide yes) (show_name no) (do_not_autoplace no) (effects (font (size 1.27 1.27)))))
 (symbol
  (lib_id "Comparator:LM311")
  (at 213.36 71.12 0)
  (unit 1)
  (body_style 1)
  (exclude_from_sim no)
  (in_bom yes)
  (on_board yes)
  (in_pos_files yes)
  (dnp no)
  (property "Reference" "U21" (at 222.758 69.85 0) (show_name no) (do_not_autoplace no) (effects (font (size 1.27 1.27))))
  (property "Value" "LM311" (at 222.758 72.39 0) (show_name no) (do_not_autoplace no) (effects (font (size 1.27 1.27))))
  (property "Footprint" "" (at 213.36 71.12 0) (hide yes) (show_name no) (do_not_autoplace no) (effects (font (size 1.27 1.27))))
  (property "Datasheet" "" (at 213.36 71.12 0) (hide yes) (show_name no) (do_not_autoplace no) (effects (font (size 1.27 1.27))))
  (property "Sim.Device" "SUBCKT" (at 0 0 0) (hide yes) (show_name no) (do_not_autoplace no) (effects (font (size 1.27 1.27))))
  (property "Sim.Library" "models/vinyl_adc_sim.lib" (at 0 0 0) (hide yes) (show_name no) (do_not_autoplace no) (effects (font (size 1.27 1.27))))
  (property "Sim.Name" "CMP_LM311" (at 0 0 0) (hide yes) (show_name no) (do_not_autoplace no) (effects (font (size 1.27 1.27))))
  (property "Sim.Pins" "2=inp 3=inn 7=out 1=oe 8=vp 4=vn" (at 0 0 0) (hide yes) (show_name no) (do_not_autoplace no) (effects (font (size 1.27 1.27)))))
 (symbol
  (lib_id "Device:R")
  (at 180.34 58.42 90)
  (unit 1)
  (body_style 1)
  (exclude_from_sim no)
  (in_bom yes)
  (on_board yes)
  (in_pos_files yes)
  (dnp no)
  (property "Reference" "R33" (at 180.34 55.626 0) (show_name no) (do_not_autoplace no) (effects (font (size 1.27 1.27))))
  (property "Value" "22k1" (at 180.34 61.214 0) (show_name no) (do_not_autoplace no) (effects (font (size 1.27 1.27))))
  (property "Footprint" "" (at 180.34 58.42 0) (hide yes) (show_name no) (do_not_autoplace no) (effects (font (size 1.27 1.27))))
  (property "Datasheet" "" (at 180.34 58.42 0) (hide yes) (show_name no) (do_not_autoplace no) (effects (font (size 1.27 1.27))))
  (property "Sim.Device" "R" (at 0 0 0) (hide yes) (show_name no) (do_not_autoplace no) (effects (font (size 1.27 1.27))))
  (property "Sim.Pins" "1=+ 2=-" (at 0 0 0) (hide yes) (show_name no) (do_not_autoplace no) (effects (font (size 1.27 1.27))))
  (property "Sim.Params" "r=22100" (at 0 0 0) (hide yes) (show_name no) (do_not_autoplace no) (effects (font (size 1.27 1.27)))))
 (symbol
  (lib_id "Device:R")
  (at 180.34 68.58 90)
  (unit 1)
  (body_style 1)
  (exclude_from_sim no)
  (in_bom yes)
  (on_board yes)
  (in_pos_files yes)
  (dnp no)
  (property "Reference" "R34" (at 180.34 65.786 0) (show_name no) (do_not_autoplace no) (effects (font (size 1.27 1.27))))
  (property "Value" "165k" (at 180.34 71.374 0) (show_name no) (do_not_autoplace no) (effects (font (size 1.27 1.27))))
  (property "Footprint" "" (at 180.34 68.58 0) (hide yes) (show_name no) (do_not_autoplace no) (effects (font (size 1.27 1.27))))
  (property "Datasheet" "" (at 180.34 68.58 0) (hide yes) (show_name no) (do_not_autoplace no) (effects (font (size 1.27 1.27))))
  (property "Sim.Device" "R" (at 0 0 0) (hide yes) (show_name no) (do_not_autoplace no) (effects (font (size 1.27 1.27))))
  (property "Sim.Pins" "1=+ 2=-" (at 0 0 0) (hide yes) (show_name no) (do_not_autoplace no) (effects (font (size 1.27 1.27))))
  (property "Sim.Params" "r=165000" (at 0 0 0) (hide yes) (show_name no) (do_not_autoplace no) (effects (font (size 1.27 1.27)))))
 (symbol
  (lib_id "Device:R")
  (at 180.34 78.74 90)
  (unit 1)
  (body_style 1)
  (exclude_from_sim no)
  (in_bom yes)
  (on_board yes)
  (in_pos_files yes)
  (dnp no)
  (property "Reference" "R35" (at 180.34 75.946 0) (show_name no) (do_not_autoplace no) (effects (font (size 1.27 1.27))))
  (property "Value" "22k1" (at 180.34 81.534 0) (show_name no) (do_not_autoplace no) (effects (font (size 1.27 1.27))))
  (property "Footprint" "" (at 180.34 78.74 0) (hide yes) (show_name no) (do_not_autoplace no) (effects (font (size 1.27 1.27))))
  (property "Datasheet" "" (at 180.34 78.74 0) (hide yes) (show_name no) (do_not_autoplace no) (effects (font (size 1.27 1.27))))
  (property "Sim.Device" "R" (at 0 0 0) (hide yes) (show_name no) (do_not_autoplace no) (effects (font (size 1.27 1.27))))
  (property "Sim.Pins" "1=+ 2=-" (at 0 0 0) (hide yes) (show_name no) (do_not_autoplace no) (effects (font (size 1.27 1.27))))
  (property "Sim.Params" "r=22100" (at 0 0 0) (hide yes) (show_name no) (do_not_autoplace no) (effects (font (size 1.27 1.27)))))
 (symbol
  (lib_id "Device:R")
  (at 180.34 88.9 90)
  (unit 1)
  (body_style 1)
  (exclude_from_sim no)
  (in_bom yes)
  (on_board yes)
  (in_pos_files yes)
  (dnp no)
  (property "Reference" "R36" (at 180.34 86.106 0) (show_name no) (do_not_autoplace no) (effects (font (size 1.27 1.27))))
  (property "Value" "22k1" (at 180.34 91.694 0) (show_name no) (do_not_autoplace no) (effects (font (size 1.27 1.27))))
  (property "Footprint" "" (at 180.34 88.9 0) (hide yes) (show_name no) (do_not_autoplace no) (effects (font (size 1.27 1.27))))
  (property "Datasheet" "" (at 180.34 88.9 0) (hide yes) (show_name no) (do_not_autoplace no) (effects (font (size 1.27 1.27))))
  (property "Sim.Device" "R" (at 0 0 0) (hide yes) (show_name no) (do_not_autoplace no) (effects (font (size 1.27 1.27))))
  (property "Sim.Pins" "1=+ 2=-" (at 0 0 0) (hide yes) (show_name no) (do_not_autoplace no) (effects (font (size 1.27 1.27))))
  (property "Sim.Params" "r=22100" (at 0 0 0) (hide yes) (show_name no) (do_not_autoplace no) (effects (font (size 1.27 1.27)))))
 (symbol
  (lib_id "power:+5V")
  (at 165.1 88.9 0)
  (unit 1)
  (body_style 1)
  (exclude_from_sim no)
  (in_bom no)
  (on_board no)
  (in_pos_files no)
  (dnp no)
  (property "Reference" "#PWR005" (at 167.64 87.63 0) (hide yes) (show_name no) (do_not_autoplace no) (effects (font (size 1.27 1.27))))
  (property "Value" "+5V" (at 167.64 90.17 0) (show_name no) (do_not_autoplace no) (effects (font (size 1.27 1.27))))
  (property "Footprint" "" (at 165.1 88.9 0) (hide yes) (show_name no) (do_not_autoplace no) (effects (font (size 1.27 1.27))))
  (property "Datasheet" "" (at 165.1 88.9 0) (hide yes) (show_name no) (do_not_autoplace no) (effects (font (size 1.27 1.27)))))
 (symbol
  (lib_id "power:+5V")
  (at 210.82 50.8 0)
  (unit 1)
  (body_style 1)
  (exclude_from_sim no)
  (in_bom no)
  (on_board no)
  (in_pos_files no)
  (dnp no)
  (property "Reference" "#PWR006" (at 213.36 49.53 0) (hide yes) (show_name no) (do_not_autoplace no) (effects (font (size 1.27 1.27))))
  (property "Value" "+5V" (at 213.36 52.07 0) (show_name no) (do_not_autoplace no) (effects (font (size 1.27 1.27))))
  (property "Footprint" "" (at 210.82 50.8 0) (hide yes) (show_name no) (do_not_autoplace no) (effects (font (size 1.27 1.27))))
  (property "Datasheet" "" (at 210.82 50.8 0) (hide yes) (show_name no) (do_not_autoplace no) (effects (font (size 1.27 1.27)))))
 (symbol
  (lib_id "power:GND")
  (at 210.82 88.9 0)
  (unit 1)
  (body_style 1)
  (exclude_from_sim no)
  (in_bom no)
  (on_board no)
  (in_pos_files no)
  (dnp no)
  (property "Reference" "#PWR007" (at 210.82 87.122 0) (hide yes) (show_name no) (do_not_autoplace no) (effects (font (size 1.27 1.27))))
  (property "Value" "GND" (at 210.82 93.218 0) (show_name no) (do_not_autoplace no) (effects (font (size 1.27 1.27))))
  (property "Footprint" "" (at 210.82 88.9 0) (hide yes) (show_name no) (do_not_autoplace no) (effects (font (size 1.27 1.27))))
  (property "Datasheet" "" (at 210.82 88.9 0) (hide yes) (show_name no) (do_not_autoplace no) (effects (font (size 1.27 1.27)))))
 (symbol
  (lib_id "Device:R")
  (at 231.14 60.96 0)
  (unit 1)
  (body_style 1)
  (exclude_from_sim no)
  (in_bom yes)
  (on_board yes)
  (in_pos_files yes)
  (dnp no)
  (property "Reference" "R37" (at 233.934 59.69 0) (show_name no) (do_not_autoplace no) (effects (font (size 1.27 1.27))))
  (property "Value" "2k21" (at 233.934 62.23 0) (show_name no) (do_not_autoplace no) (effects (font (size 1.27 1.27))))
  (property "Footprint" "" (at 231.14 60.96 0) (hide yes) (show_name no) (do_not_autoplace no) (effects (font (size 1.27 1.27))))
  (property "Datasheet" "" (at 231.14 60.96 0) (hide yes) (show_name no) (do_not_autoplace no) (effects (font (size 1.27 1.27))))
  (property "Sim.Device" "R" (at 0 0 0) (hide yes) (show_name no) (do_not_autoplace no) (effects (font (size 1.27 1.27))))
  (property "Sim.Pins" "1=+ 2=-" (at 0 0 0) (hide yes) (show_name no) (do_not_autoplace no) (effects (font (size 1.27 1.27))))
  (property "Sim.Params" "r=2210" (at 0 0 0) (hide yes) (show_name no) (do_not_autoplace no) (effects (font (size 1.27 1.27)))))
 (symbol
  (lib_id "power:+5V")
  (at 231.14 48.26 0)
  (unit 1)
  (body_style 1)
  (exclude_from_sim no)
  (in_bom no)
  (on_board no)
  (in_pos_files no)
  (dnp no)
  (property "Reference" "#PWR008" (at 233.68 46.99 0) (hide yes) (show_name no) (do_not_autoplace no) (effects (font (size 1.27 1.27))))
  (property "Value" "+5V" (at 233.68 49.53 0) (show_name no) (do_not_autoplace no) (effects (font (size 1.27 1.27))))
  (property "Footprint" "" (at 231.14 48.26 0) (hide yes) (show_name no) (do_not_autoplace no) (effects (font (size 1.27 1.27))))
  (property "Datasheet" "" (at 231.14 48.26 0) (hide yes) (show_name no) (do_not_autoplace no) (effects (font (size 1.27 1.27)))))
 (symbol
  (lib_id "Simulation_SPICE:VSIN")
  (at 58.42 114.3 0)
  (unit 1)
  (body_style 1)
  (exclude_from_sim no)
  (in_bom yes)
  (on_board yes)
  (in_pos_files yes)
  (dnp no)
  (property "Reference" "V2" (at 62.738 113.03 0) (show_name no) (do_not_autoplace no) (effects (font (size 1.27 1.27))))
  (property "Value" "1V 20kHz" (at 62.738 115.57 0) (show_name no) (do_not_autoplace no) (effects (font (size 1.27 1.27))))
  (property "Footprint" "" (at 58.42 114.3 0) (hide yes) (show_name no) (do_not_autoplace no) (effects (font (size 1.27 1.27))))
  (property "Datasheet" "" (at 58.42 114.3 0) (hide yes) (show_name no) (do_not_autoplace no) (effects (font (size 1.27 1.27))))
  (property "Sim.Device" "V" (at 0 0 0) (hide yes) (show_name no) (do_not_autoplace no) (effects (font (size 1.27 1.27))))
  (property "Sim.Type" "SIN" (at 0 0 0) (hide yes) (show_name no) (do_not_autoplace no) (effects (font (size 1.27 1.27))))
  (property "Sim.Pins" "1=+ 2=-" (at 0 0 0) (hide yes) (show_name no) (do_not_autoplace no) (effects (font (size 1.27 1.27))))
  (property "Sim.Params" "dc=0 ampl=1 f=20k" (at 0 0 0) (hide yes) (show_name no) (do_not_autoplace no) (effects (font (size 1.27 1.27)))))
 (symbol
  (lib_id "power:GND")
  (at 58.42 124.46 0)
  (unit 1)
  (body_style 1)
  (exclude_from_sim no)
  (in_bom no)
  (on_board no)
  (in_pos_files no)
  (dnp no)
  (property "Reference" "#PWR009" (at 61.468 123.19 0) (hide yes) (show_name no) (do_not_autoplace no) (effects (font (size 1.27 1.27))))
  (property "Value" "GND" (at 61.468 125.73 0) (show_name no) (do_not_autoplace no) (effects (font (size 1.27 1.27))))
  (property "Footprint" "" (at 58.42 124.46 0) (hide yes) (show_name no) (do_not_autoplace no) (effects (font (size 1.27 1.27))))
  (property "Datasheet" "" (at 58.42 124.46 0) (hide yes) (show_name no) (do_not_autoplace no) (effects (font (size 1.27 1.27)))))
 (symbol
  (lib_id "Simulation_SPICE:VPULSE")
  (at 81.28 114.3 0)
  (unit 1)
  (body_style 1)
  (exclude_from_sim no)
  (in_bom yes)
  (on_board yes)
  (in_pos_files yes)
  (dnp no)
  (property "Reference" "V3" (at 85.598 113.03 0) (show_name no) (do_not_autoplace no) (effects (font (size 1.27 1.27))))
  (property "Value" "0-5V 1kHz" (at 85.598 115.57 0) (show_name no) (do_not_autoplace no) (effects (font (size 1.27 1.27))))
  (property "Footprint" "" (at 81.28 114.3 0) (hide yes) (show_name no) (do_not_autoplace no) (effects (font (size 1.27 1.27))))
  (property "Datasheet" "" (at 81.28 114.3 0) (hide yes) (show_name no) (do_not_autoplace no) (effects (font (size 1.27 1.27))))
  (property "Sim.Device" "V" (at 0 0 0) (hide yes) (show_name no) (do_not_autoplace no) (effects (font (size 1.27 1.27))))
  (property "Sim.Type" "PULSE" (at 0 0 0) (hide yes) (show_name no) (do_not_autoplace no) (effects (font (size 1.27 1.27))))
  (property "Sim.Pins" "1=+ 2=-" (at 0 0 0) (hide yes) (show_name no) (do_not_autoplace no) (effects (font (size 1.27 1.27))))
  (property "Sim.Params" "y1=0 y2=5 td=0 tr=20n tf=20n tw=250u per=500u" (at 0 0 0) (hide yes) (show_name no) (do_not_autoplace no) (effects (font (size 1.27 1.27)))))
 (symbol
  (lib_id "power:GND")
  (at 81.28 124.46 0)
  (unit 1)
  (body_style 1)
  (exclude_from_sim no)
  (in_bom no)
  (on_board no)
  (in_pos_files no)
  (dnp no)
  (property "Reference" "#PWR010" (at 84.328 123.19 0) (hide yes) (show_name no) (do_not_autoplace no) (effects (font (size 1.27 1.27))))
  (property "Value" "GND" (at 84.328 125.73 0) (show_name no) (do_not_autoplace no) (effects (font (size 1.27 1.27))))
  (property "Footprint" "" (at 81.28 124.46 0) (hide yes) (show_name no) (do_not_autoplace no) (effects (font (size 1.27 1.27))))
  (property "Datasheet" "" (at 81.28 124.46 0) (hide yes) (show_name no) (do_not_autoplace no) (effects (font (size 1.27 1.27)))))
 (symbol
  (lib_id "Simulation_SPICE:VDC")
  (at 104.14 114.3 0)
  (unit 1)
  (body_style 1)
  (exclude_from_sim no)
  (in_bom yes)
  (on_board yes)
  (in_pos_files yes)
  (dnp no)
  (property "Reference" "V4" (at 108.458 113.03 0) (show_name no) (do_not_autoplace no) (effects (font (size 1.27 1.27))))
  (property "Value" "2.5" (at 108.458 115.57 0) (show_name no) (do_not_autoplace no) (effects (font (size 1.27 1.27))))
  (property "Footprint" "" (at 104.14 114.3 0) (hide yes) (show_name no) (do_not_autoplace no) (effects (font (size 1.27 1.27))))
  (property "Datasheet" "" (at 104.14 114.3 0) (hide yes) (show_name no) (do_not_autoplace no) (effects (font (size 1.27 1.27))))
  (property "Sim.Device" "V" (at 0 0 0) (hide yes) (show_name no) (do_not_autoplace no) (effects (font (size 1.27 1.27))))
  (property "Sim.Type" "DC" (at 0 0 0) (hide yes) (show_name no) (do_not_autoplace no) (effects (font (size 1.27 1.27))))
  (property "Sim.Pins" "1=+ 2=-" (at 0 0 0) (hide yes) (show_name no) (do_not_autoplace no) (effects (font (size 1.27 1.27))))
  (property "Sim.Params" "dc=2.5" (at 0 0 0) (hide yes) (show_name no) (do_not_autoplace no) (effects (font (size 1.27 1.27)))))
 (symbol
  (lib_id "power:GND")
  (at 104.14 124.46 0)
  (unit 1)
  (body_style 1)
  (exclude_from_sim no)
  (in_bom no)
  (on_board no)
  (in_pos_files no)
  (dnp no)
  (property "Reference" "#PWR011" (at 107.188 123.19 0) (hide yes) (show_name no) (do_not_autoplace no) (effects (font (size 1.27 1.27))))
  (property "Value" "GND" (at 107.188 125.73 0) (show_name no) (do_not_autoplace no) (effects (font (size 1.27 1.27))))
  (property "Footprint" "" (at 104.14 124.46 0) (hide yes) (show_name no) (do_not_autoplace no) (effects (font (size 1.27 1.27))))
  (property "Datasheet" "" (at 104.14 124.46 0) (hide yes) (show_name no) (do_not_autoplace no) (effects (font (size 1.27 1.27)))))
 (sheet_instances
  (path ""
   (page "1")))
 (embedded_fonts no))
